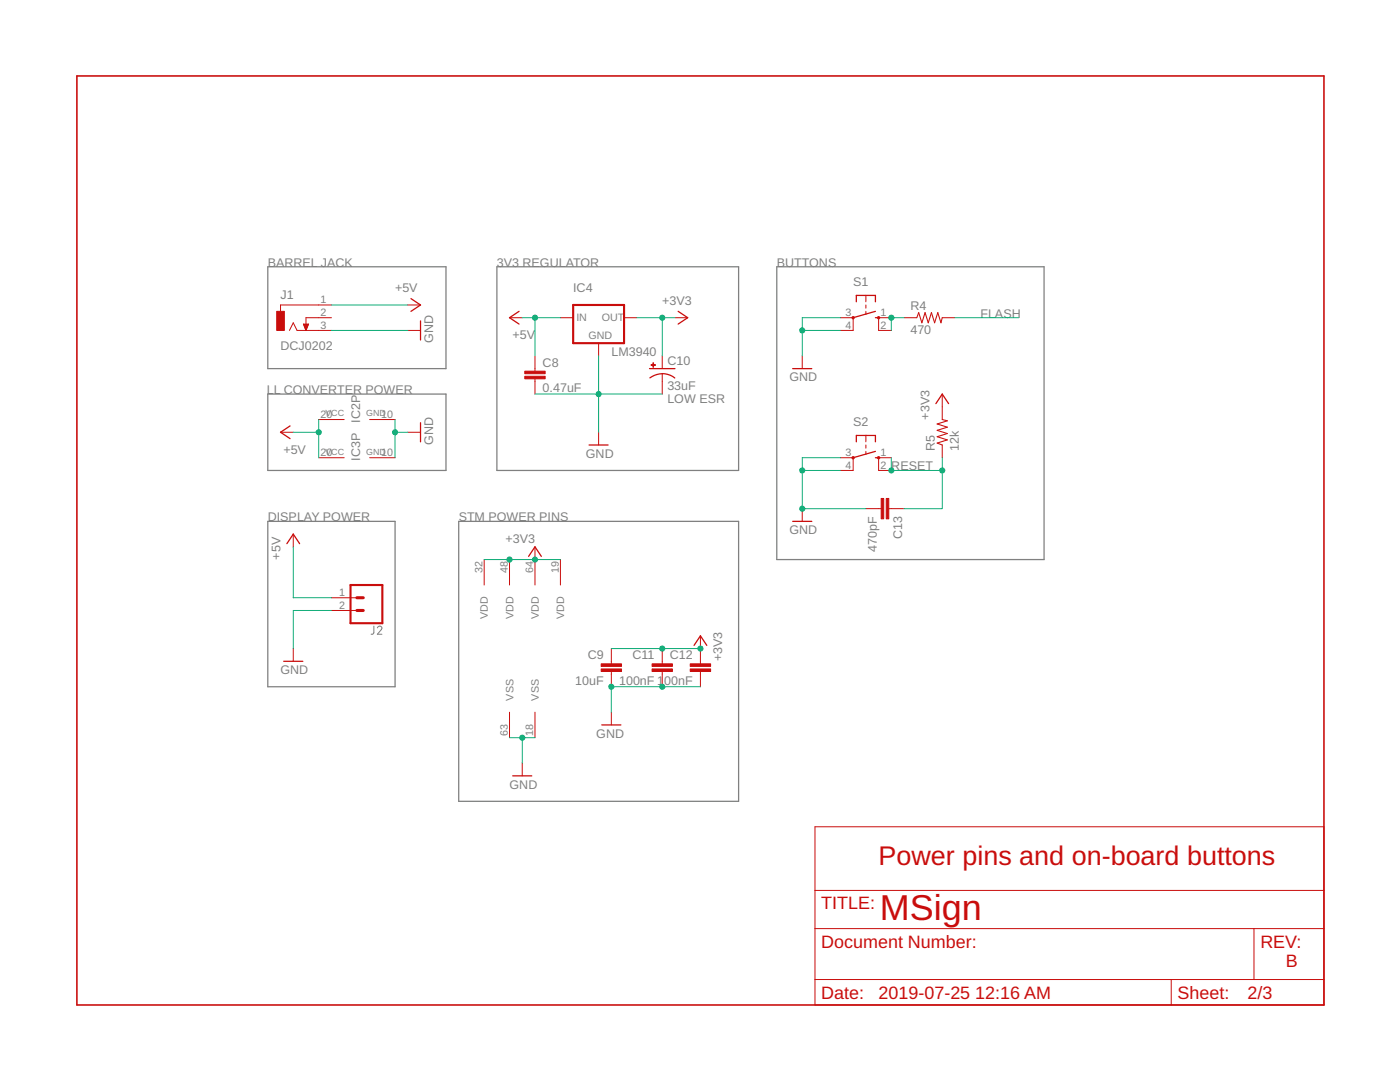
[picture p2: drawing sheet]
<svg xmlns="http://www.w3.org/2000/svg" width="279mm" height="216mm" viewBox="0 0 279 216" stroke-linecap="round" stroke-linejoin="round" font-family="sans-serif">
<path d="M53.4 53.2h35.6v20.4h-35.6zM99.2 53.2h48.2v40.7h-48.2zM155 53.2h53.4v58.5h-53.4zM53.4 78.6h35.6v15.3h-35.6zM53.4 104h25.4v33h-25.4zM91.5 104h55.9v55.9h-55.9z" fill="none" stroke="#808080" stroke-width=".25"/>
<path d="M74.6 124.9v1.4l-.2 .2-.3 .1M75.3 125.3a.45 .45 0 0 1 .6-.3 .45 .45 0 0 1 .2 .6l-.8 1h.9" fill="none" stroke="#808080" stroke-width=".2"/>
<g fill="none" stroke="#c90d0c" stroke-width=".25">
<path d="M82 59.6l1.9 1.3-1.9 1.2M83.9 64v3.8M103.6 62.1l-1.9 1.3 1.9 1.3M129.6 73.6h5.1M132.2 74.5l1.5 .4 1 .5M132.2 74.6l-1.6 .3-.9 .5M135.3 62.1l1.9 1.3-1.9 1.3M158.2 73.6h3.8M170.9 60.2v-1.3h3.8v1.3M174.7 63.4h.6M174.7 62.1l-4.4 1.3M57.9 85l-1.9 1.3 1.9 1.2"/>
<path d="M83.9 84.3v3.9M117.6 88.8h3.8M170.9 88.2v-1.3h3.8v1.3M174.7 91.3h.6M174.7 90.1l-4.4 1.2M186.8 80.5l1.2-1.9 1.3 1.9M57.3 108.5l1.2-1.9 1.3 1.9M105.5 111l1.3-1.9 1.2 1.9M158.2 104h3.8M56.6 132h3.8M138.5 128.8l1.3-1.9 1.3 1.9M102.3 154.8h3.8"/>
<path d="M120.1 144.7h3.8"/>
</g>
<g fill="none" stroke="#c90d0c" stroke-width=".2">
<path d="M172.8 58.9v1.3M57.8 65.9l.7-1.5 .8 1.5h6.8M60.6 64.7h1l-.5 1.2zM60.6 64.7h.9M60.6 64.9h.9M60.7 65h.7M60.7 65.1h.7M60.8 65.2h.5M60.8 65.4h.5M60.9 65.5h.4M60.9 65.6h.3M61 65.7h.2"/>
<path d="M61 65.8h.1M66.1 60.9h-10.1v1.2M66.1 63.4h-5v2.5M81.4 60.9h2.5M81.4 65.9h2.5M101.7 63.4h2.5M106.8 71v3.1M106.8 75.6v3M111.8 63.4h2.6M119.5 68.5v2.5M124.5 63.4h2.6M132.2 71v2.6"/>
<path d="M132.2 74.6v4M134.7 63.4h2.5M160.1 71v2.6M167.7 63.4h2.6v2.5h-2.6M172.8 60.9v.6M172.8 62.1v.7M177.9 63.4h-2.6v2.5h2.6M180.4 63.4h2.6M188 63.4h2.6M188 78.6v5.1M56 86.3h2.5M63.6 91.3h5.1"/>
<path d="M63.6 83.7h5.1M73.8 91.3h5M73.8 83.7h5M81.4 86.3h2.5M119.5 86.3v2.5M167.7 91.3h2.6v2.6h-2.6M172.8 86.9v1.3M172.8 88.8v.6M172.8 90.1v.6M177.9 91.3h-2.6v2.6h2.6M188 88.8v2.5M58.5 106.6v2.5"/>
<path d="M66.1 119.3h5.1M96.6 111.7v5M101.7 111.7v5M106.8 109.1v7.6M111.8 111.7v5M160.1 101.5v2.5M172.8 101.5h3.1M177.4 101.5h3M58.5 129.4v2.6M66.1 121.8h5.1M122 129.4v3.1M122 134v3"/>
<path d="M132.2 129.4v3.1M132.2 134v3M139.8 126.9v5.6M139.8 134v3M101.7 142.1v5.1M104.2 152.3v2.5M106.8 142.1v5.1M122 142.1v2.6M162.6 165h101.6v35.5h-101.6zM162.6 177.7h101.6M162.6 185.3h101.6M162.6 195.5h101.6"/>
<path d="M233.7 195.5v5M250.3 185.3v10.2"/>
</g>
<g fill="#c90d0c" stroke="#c90d0c" stroke-width=".2">
<path d="M55.2 62.1h1.5v3.8h-1.5z"/>
<path d="M104.7 75.1h4.1v.5h-4.1z"/>
<path d="M104.7 74.1h4.1v.5h-4.1z"/>
<path d="M129.9 72.8h.9v.1h-.9z"/>
<path d="M130.3 72.4h.1v.9h-.1z"/>
<path d="M175.9 99.5h.5v4h-.5z"/>
<path d="M176.9 99.5h.5v4h-.5z"/>
<path d="M137.8 133.5h4v.5h-4z"/>
<path d="M137.8 132.5h4v.5h-4z"/>
<path d="M130.1 133.5h4.1v.5h-4.1z"/>
<path d="M130.1 132.5h4.1v.5h-4.1z"/>
<path d="M120 133.5h4v.5h-4z"/>
<path d="M120 132.5h4v.5h-4z"/>
</g>
<g fill="none" stroke="#c90d0c" stroke-width=".42">
<path d="M114.4 60.9h10.1v7.6h-10.1zM70 116.7h6.3v7.7h-6.3z"/>
<circle cx="170.3" cy="63.4" r=".13"/>
<circle cx="175.3" cy="63.4" r=".13"/>
<circle cx="170.3" cy="91.3" r=".13"/>
<circle cx="175.3" cy="91.3" r=".13"/>
</g>
<path d="M71.2 119.3h1.3M71.2 121.8h1.3" fill="none" stroke="#c90d0c" stroke-width=".61"/>
<path d="M183 63.4l.3-1 .7 2 .6-2 .7 2 .6-2 .6 2 .7-2 .6 2 .2-1M188 83.7l1.1 .3-2.1 .6 2.1 .6-2.1 .7 2.1 .6-2.1 .6 2.1 .7-2.1 .6 1 .4" fill="none" stroke="#c90d0c" stroke-width=".21"/>
<path d="M15.3 15.2h248.9v185.3h-248.9z" fill="none" stroke="#c90d0c" stroke-width=".32"/>
<g fill="none" stroke="#0dab76" stroke-width=".2">
<path d="M66.1 65.9h15.3M66.1 60.9h15.3M104.2 63.4h7.6M106.8 78.6h25.4M106.8 63.4v7.6M119.5 71v15.3M127.1 63.4h7.6M132.2 63.4v7.6M160.1 65.9h7.6M167.7 63.4h-7.6v7.6M180.4 63.4h-2.5v2.5M190.6 63.4h12.7"/>
<path d="M58.5 86.3h5.1M63.6 83.7v7.6M78.8 83.7v7.6M78.8 86.3h2.6M160.1 93.9h7.6M167.7 91.3h-7.6v10.2h12.7M177.9 91.3v2.6h10.1M188 91.3v10.2h-7.6M58.5 109.1v10.2h7.6M96.6 111.7h15.2M66.1 121.8h-7.6v7.6M122 129.4h17.8"/>
<path d="M139.8 137h-17.8v5.1M101.7 147.2h5.1M104.2 147.2v5.1"/>
</g>
<g fill="#0dab76" stroke="#0dab76" stroke-width=".2">
<circle cx="119.5" cy="78.6" r=".51"/>
<circle cx="160.1" cy="93.9" r=".51"/>
<circle cx="160.1" cy="101.5" r=".51"/>
<circle cx="160.1" cy="65.9" r=".51"/>
<circle cx="78.8" cy="86.3" r=".51"/>
<circle cx="132.2" cy="137" r=".51"/>
<circle cx="122" cy="137" r=".51"/>
<circle cx="104.2" cy="147.2" r=".51"/>
<circle cx="132.2" cy="63.4" r=".51"/>
<circle cx="132.2" cy="129.4" r=".51"/>
<circle cx="139.8" cy="129.4" r=".51"/>
<circle cx="101.7" cy="111.7" r=".51"/>
<circle cx="106.8" cy="111.7" r=".51"/>
<circle cx="106.8" cy="63.4" r=".51"/>
<circle cx="63.6" cy="86.3" r=".51"/>
<circle cx="177.9" cy="93.9" r=".51"/>
<circle cx="188" cy="93.9" r=".51"/>
<circle cx="177.9" cy="63.4" r=".51"/>
</g>
<text font-size="7.2" fill="#c90d0c" x="175.6" y="183.5">MSign</text>
<text font-size="5.4" fill="#c90d0c" x="175.3" y="172.6">Power pins and on-board buttons</text>
<g font-size="3.6" fill="#c90d0c">
<text x="163.9" y="181.5">TITLE:</text>
<text x="163.9" y="189.1">Document Number:</text>
<text x="251.5" y="189.1">REV:</text>
<text x="256.6" y="192.9">B</text>
<text x="163.9" y="199.3">Date:</text>
<text x="175.3" y="199.3">2019-07-25</text>
<text x="194.6" y="199.3">12:16 AM</text>
<text x="235" y="199.3">Sheet:</text>
<text x="249" y="199.3">2/3</text>
</g>
<g font-size="2.5" fill="#808080">
<text x="53.4" y="53.2">BARREL JACK</text>
<text x="99.2" y="53.2">3V3 REGULATOR</text>
<text x="155" y="53.2">BUTTONS</text>
<text x="56" y="59.6">J1</text>
<text x="78.8" y="58.3">+5V</text>
<text x="114.4" y="58.3">IC4</text>
<text x="170.3" y="57.1">S1</text>
<text x="132.2" y="60.9">+3V3</text>
<text x="181.7" y="61.9">R4</text>
<text x="195.7" y="63.4">FLASH</text>
<text x="56" y="69.7">DCJ0202</text>
<text x="86.5" y="68.5" transform="rotate(-90 86.5 68.5)">GND</text>
<text x="102.3" y="67.7">+5V</text>
<text x="122" y="71">LM3940</text>
<text x="181.7" y="66.7">470</text>
<text x="108.3" y="73.2">C8</text>
<text x="133.2" y="77.7">33uF</text>
<text x="133.2" y="72.9">C10</text>
<text x="157.6" y="76.1">GND</text>
<text x="53.2" y="78.6">LL CONVERTER POWER</text>
<text x="108.3" y="78.3">0.47uF</text>
<text x="133.2" y="80.4">LOW ESR</text>
<text x="185.5" y="83.7" transform="rotate(-90 185.5 83.7)">+3V3</text>
<text x="71.9" y="84.3" transform="rotate(-90 71.9 84.3)">IC2P</text>
<text x="86.5" y="88.8" transform="rotate(-90 86.5 88.8)">GND</text>
<text x="170.3" y="85">S2</text>
<text x="56.6" y="90.6">+5V</text>
<text x="71.9" y="92" transform="rotate(-90 71.9 92)">IC3P</text>
<text x="116.9" y="91.3">GND</text>
<text x="177.9" y="93.9">RESET</text>
<text x="186.5" y="90.1" transform="rotate(-90 186.5 90.1)">R5</text>
<text x="191.3" y="90.1" transform="rotate(-90 191.3 90.1)">12k</text>
<text x="53.4" y="104">DISPLAY POWER</text>
<text x="91.5" y="104">STM POWER PINS</text>
<text x="157.6" y="106.6">GND</text>
<text x="180" y="107.6" transform="rotate(-90 180 107.6)">C13</text>
<text x="56" y="111.6" transform="rotate(-90 56 111.6)">+5V</text>
<text x="100.9" y="108.3">+3V3</text>
<text x="175" y="110.1" transform="rotate(-90 175 110.1)">470pF</text>
<text x="117.3" y="131.6">C9</text>
<text x="126.2" y="131.6">C11</text>
<text x="133.7" y="131.6">C12</text>
<text x="144.1" y="132" transform="rotate(-90 144.1 132)">+3V3</text>
<text x="56" y="134.5">GND</text>
<text x="114.8" y="136.7">10uF</text>
<text x="123.6" y="136.7">100nF 1</text>
<text x="132.6" y="136.7">00nF</text>
<text x="119" y="147.2">GND</text>
<text x="101.7" y="157.4">GND</text>
</g>
<g font-size="2.1" fill="#808080">
<text x="64" y="60.5">1</text>
<text x="64" y="63">2</text>
<text x="64" y="65.6">3</text>
<text x="115" y="64">IN</text>
<text x="120.1" y="64">OUT</text>
<text x="168.7" y="63">3</text>
<text x="168.7" y="65.6">4</text>
<text x="175.7" y="63">1</text>
<text x="175.7" y="65.6">2</text>
<text x="117.4" y="67.7">GND</text>
<text x="64" y="83.4">20</text>
<text x="76.1" y="83.4">10</text>
<text x="64" y="91">20</text>
<text x="76.1" y="91">10</text>
<text x="168.7" y="91">3</text>
<text x="168.7" y="93.5">4</text>
<text x="175.7" y="91">1</text>
<text x="175.7" y="93.5">2</text>
<text x="67.7" y="118.9">1</text>
<text x="96.3" y="114.4" transform="rotate(-90 96.3 114.4)">32</text>
<text x="101.3" y="114.4" transform="rotate(-90 101.3 114.4)">48</text>
<text x="106.4" y="114.4" transform="rotate(-90 106.4 114.4)">64</text>
<text x="111.5" y="114.4" transform="rotate(-90 111.5 114.4)">19</text>
<text x="67.7" y="121.4">2</text>
<text x="97.4" y="123.6" transform="rotate(-90 97.4 123.6)">VDD</text>
<text x="102.5" y="123.6" transform="rotate(-90 102.5 123.6)">VDD</text>
<text x="107.5" y="123.6" transform="rotate(-90 107.5 123.6)">VDD</text>
<text x="112.6" y="123.6" transform="rotate(-90 112.6 123.6)">VDD</text>
<text x="102.5" y="139.8" transform="rotate(-90 102.5 139.8)">VSS</text>
<text x="107.5" y="139.8" transform="rotate(-90 107.5 139.8)">VSS</text>
<text x="101.3" y="146.8" transform="rotate(-90 101.3 146.8)">63</text>
<text x="106.4" y="146.8" transform="rotate(-90 106.4 146.8)">18</text>
</g>
<g font-size="1.8" fill="#808080">
<text x="64.9" y="83.1">VCC</text>
<text x="73.1" y="83.1">GND</text>
<text x="64.9" y="90.7">VCC</text>
<text x="73.1" y="90.7">GND</text>
</g>
</svg>
